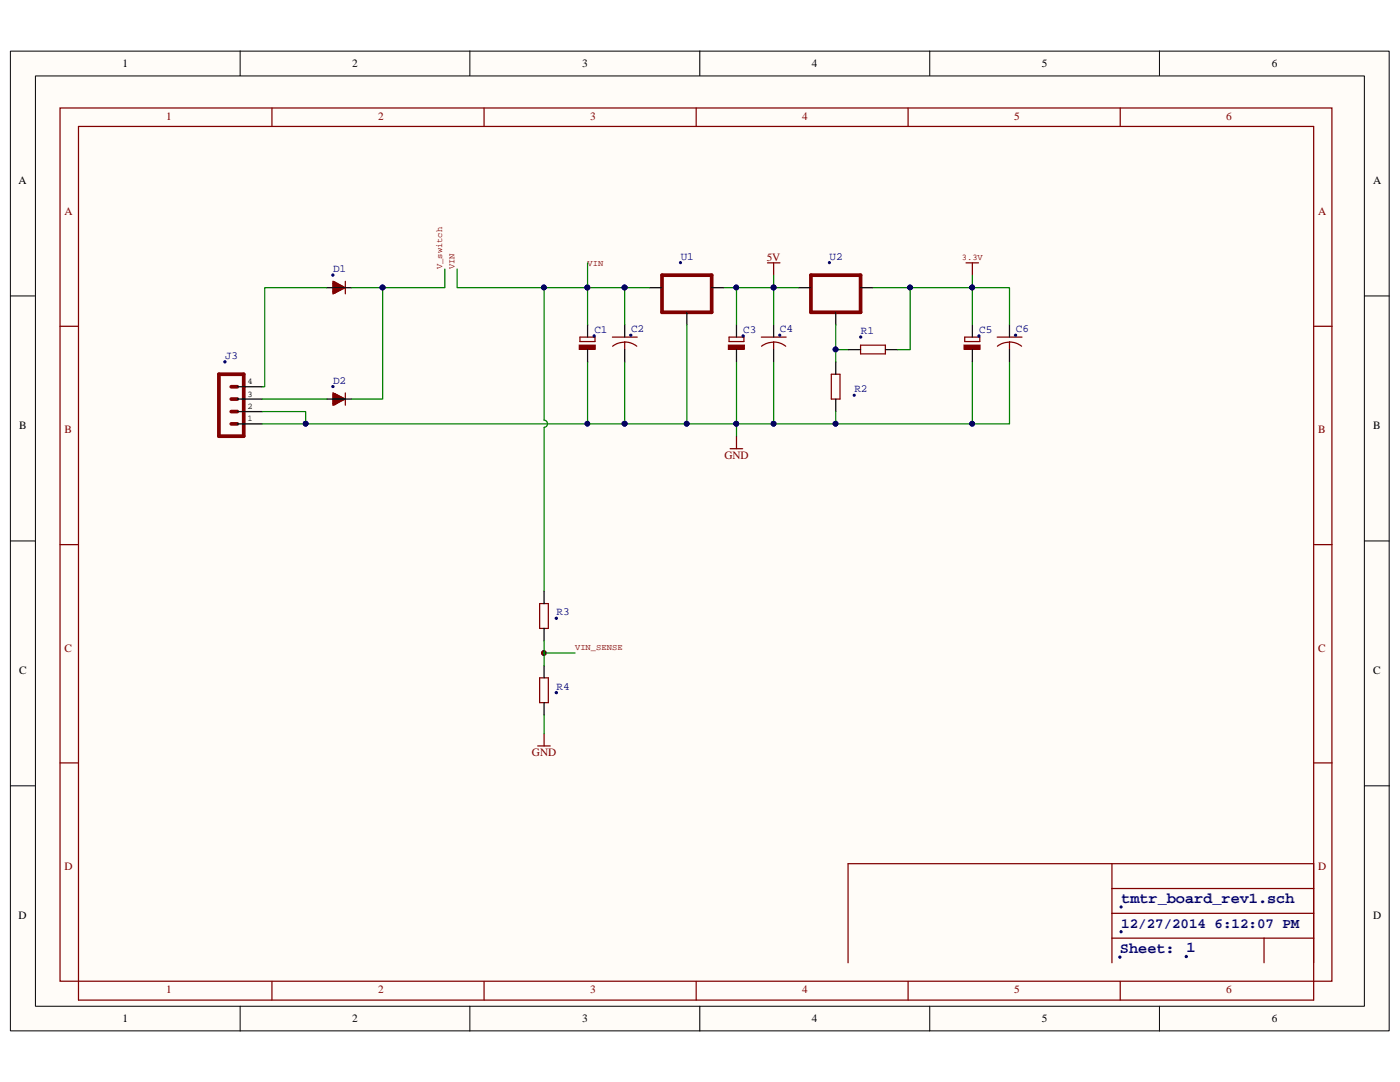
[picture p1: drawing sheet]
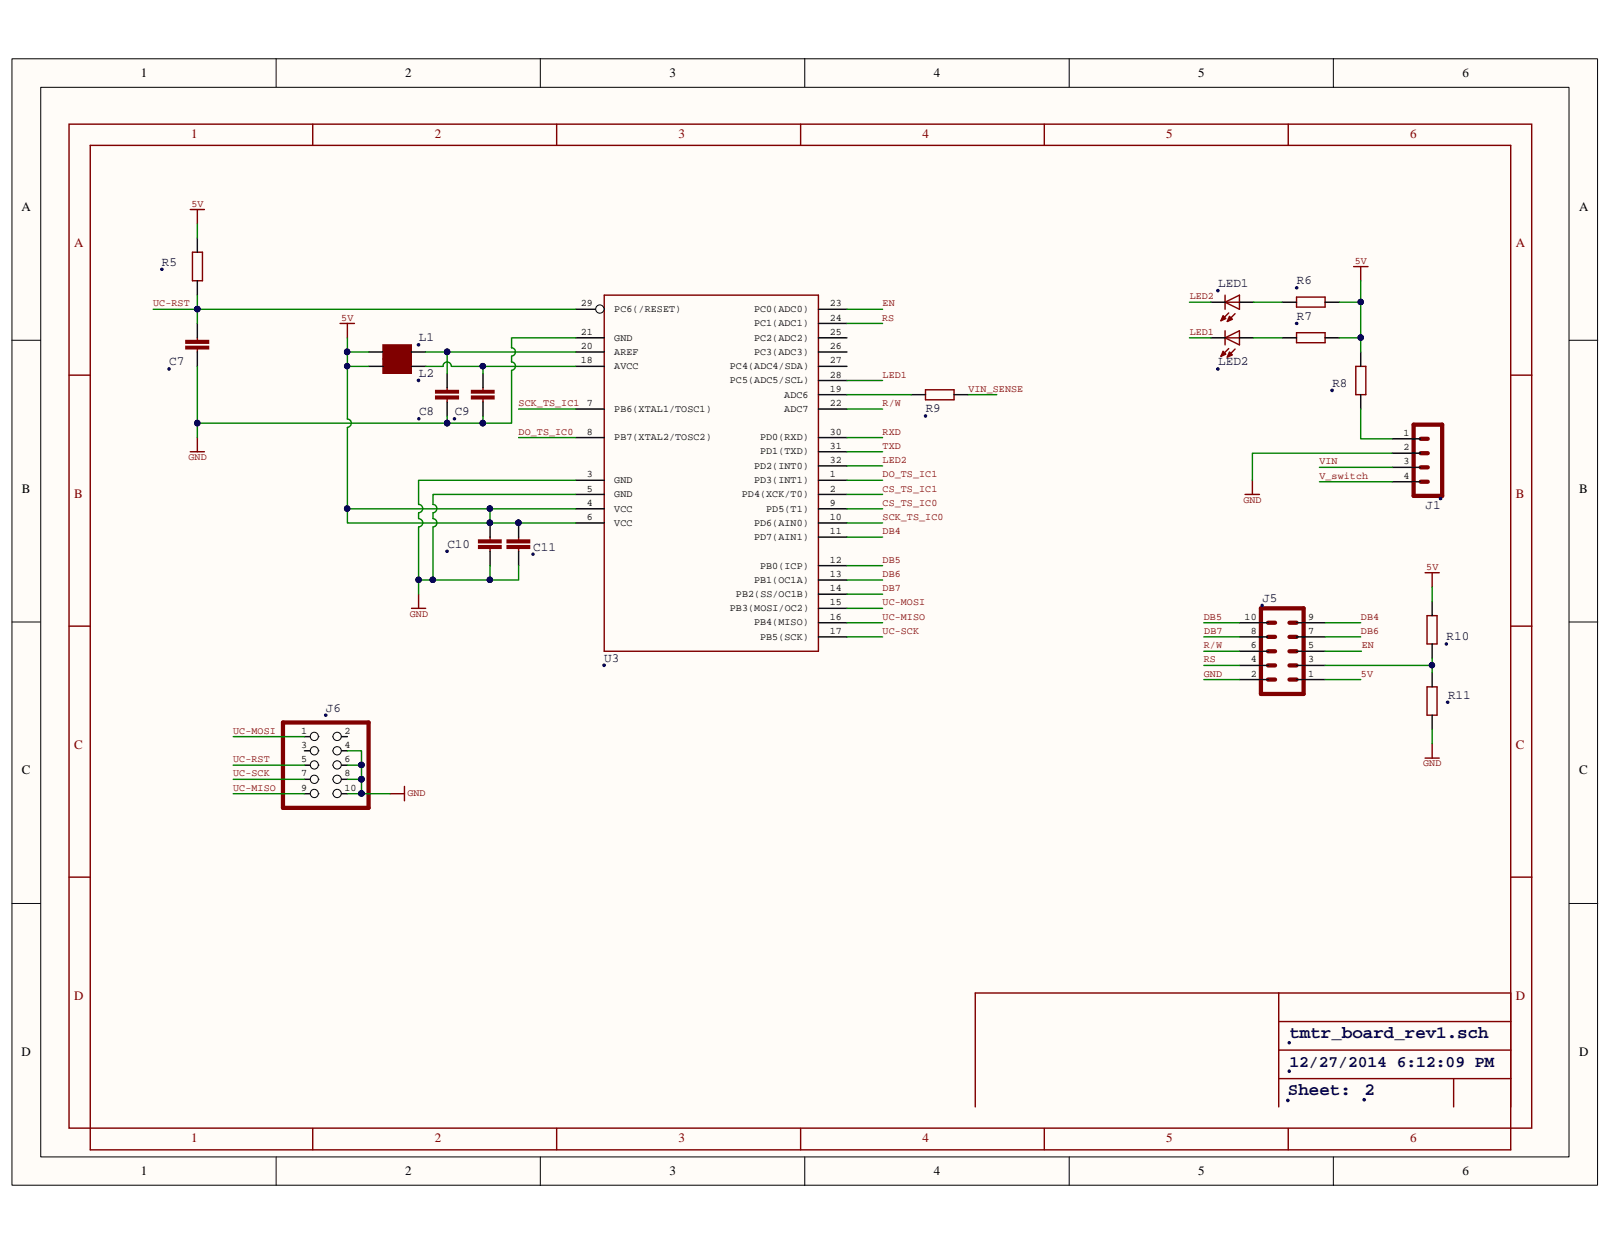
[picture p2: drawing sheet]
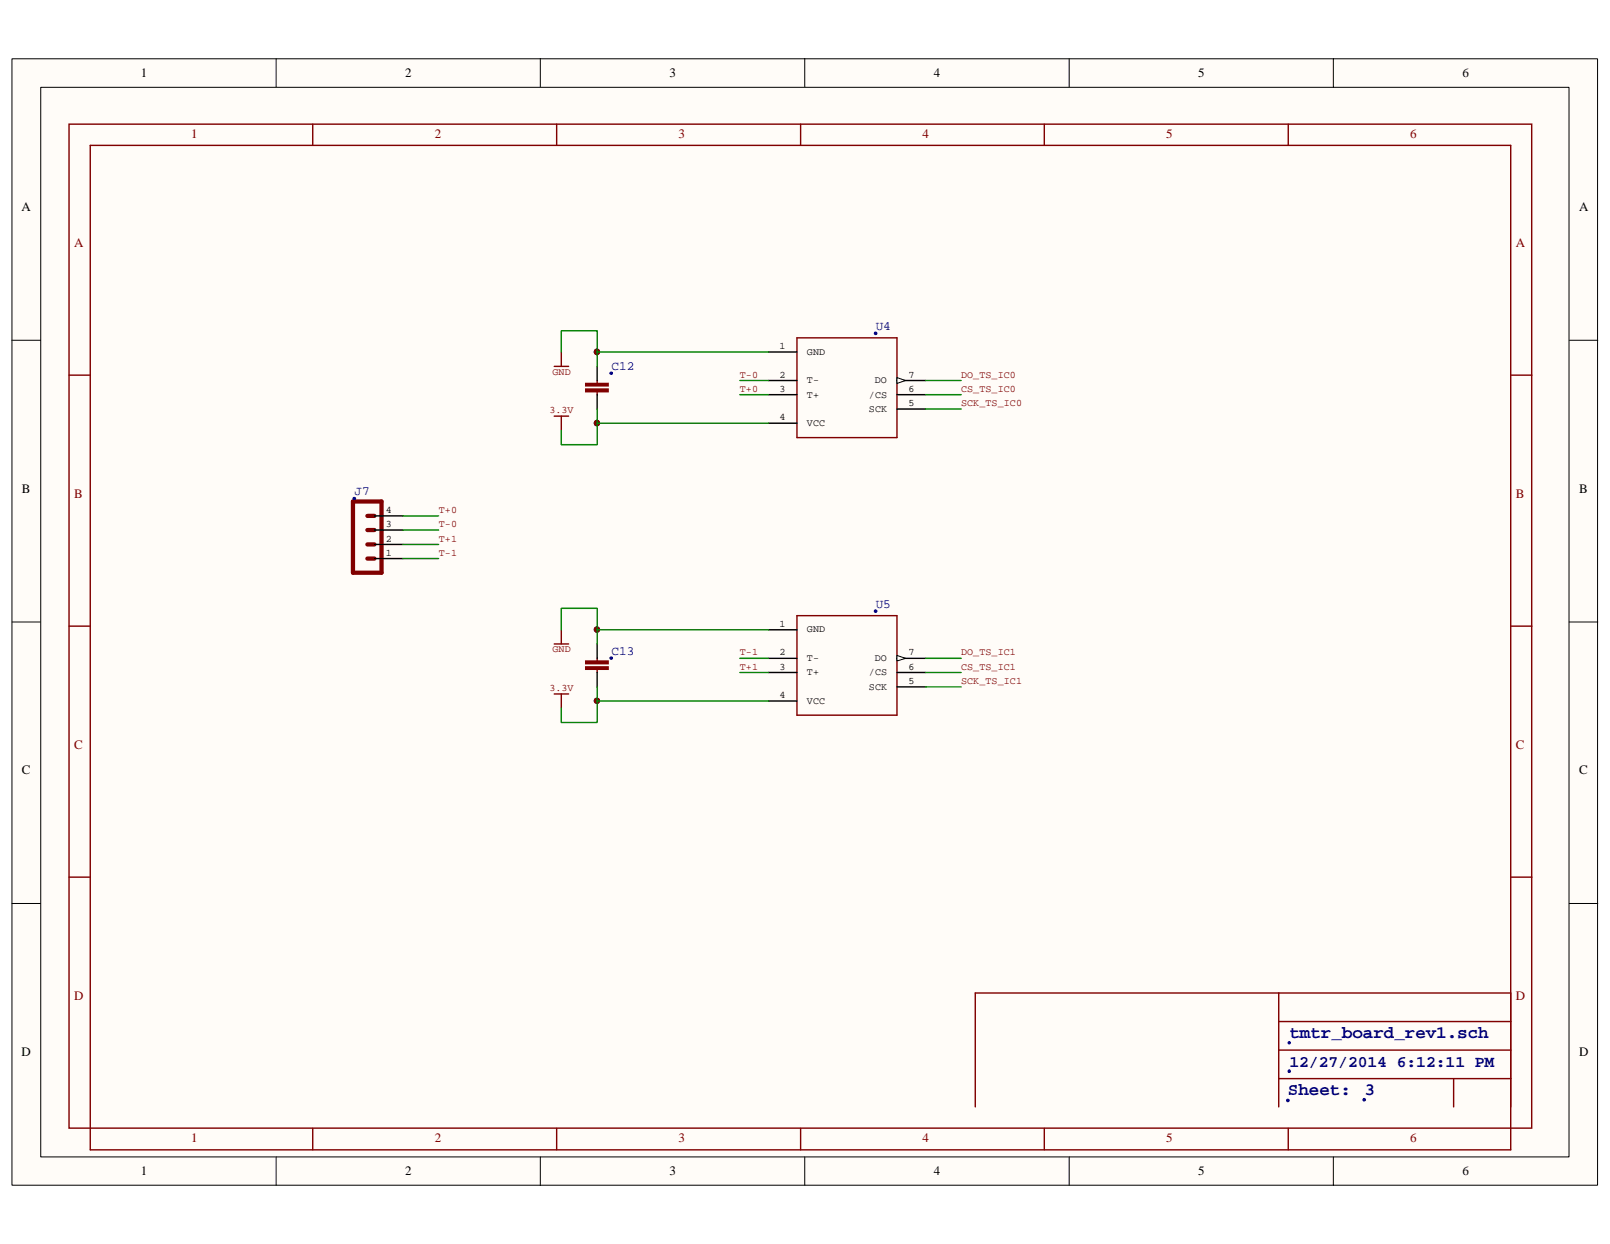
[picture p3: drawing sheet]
# Altium project tmtr_board_rev1.PrjPcb
3 sheets, 40 parts. Net scope: global (net labels, ports and power ports of the same name join across sheets).
Board file: tmtr_board_rev1.PcbDoc
Sheets:
  tmtr_board_rev1_0.SchDoc
  tmtr_board_rev1_1.SchDoc
  tmtr_board_rev1_2.SchDoc

## Sheet tmtr_board_rev1_0.SchDoc: tmtr_board_rev1.sch
size 282 x 200 mm; Date: 12/27/2014 6:12:07 PM; SheetNumber: Sheet:

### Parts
C1  <B>POLARIZED CAPACITOR</B>, European symbol  [153CLV-0810]  (value not drawn)
C2  <B>CAPACITOR</B>, American symbol  [C0805K]  (value not drawn)
C3  <B>POLARIZED CAPACITOR</B>, European symbol  [153CLV-0810]  (value not drawn)
C4  <B>CAPACITOR</B>, American symbol  [C0805K]  (value not drawn)
C5  <B>POLARIZED CAPACITOR</B>, European symbol  [153CLV-0810]  (value not drawn)
C6  <B>CAPACITOR</B>, American symbol  [C0805K]  (value not drawn)
D1  D-FILL-SMB  [SMB]  (value not drawn)
D2  D-FILL-SMB  [SMB]  (value not drawn)
J3  MA04-1  [MA04-1]  (value not drawn)
R1  R-EU_M0805  [M0805]  (value not drawn)
R2  R-EU_M0805  [M0805]  (value not drawn)
R3  R-EU_M0805  [M0805]  (value not drawn)
R4  R-EU_M0805  [M0805]  (value not drawn)
U1  78XXS  [78XXS]  (value not drawn)
U2  LD117A?*S  [SOT223]  (value not drawn)

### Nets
3.3V: C5.+ C6.1 R1.2 U2.4(OUT)
5V: C3.+ C4.1 U1.OUT U2.3(IN)
GND: C1.- C2.2 C3.- C4.2 C5.- C6.2 J3.1 J3.2 R2.2 R4.2 U1.GND
V_switch: D1.1(C) D2.1(C)
VIN: C1.+ C2.1 R3.1 U1.IN
VIN_SENSE: R3.2 R4.1
NetD1_2: D1.2(A) J3.4
NetD2_2: D2.2(A) J3.3
NetR1_1: R1.1 R2.1 U2.1(ADJ)

## Sheet tmtr_board_rev1_1.SchDoc: tmtr_board_rev1.sch
size 282 x 200 mm; Date: 12/27/2014 6:12:09 PM; SheetNumber: Sheet:

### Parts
C7  CAP0805  [0805]  (value not drawn)
C8  CAP0805  [0805]  (value not drawn)
C9  CAP0805  [0805]  (value not drawn)
C10  CAP0805  [0805]  (value not drawn)
C11  CAP0805  [0805]  (value not drawn)
J1  <b>PIN HEADER</b>  [MA04-1]  (value not drawn)
J5  <b>PIN HEADER</b>  [MA05-2]  (value not drawn)
J6  AVR_SPI_PROG  [AVR_ICSP]  (value not drawn)
L1  WE-CBF_0805  [0805]  (value not drawn)
L2  WE-CBF_0805  [0805]  (value not drawn)
LED1  LEDCHIPLED_0805  [CHIPLED_0805]  (value not drawn)
LED2  LEDCHIPLED_0805  [CHIPLED_0805]  (value not drawn)
R5  R-EU_R0805W  [R0805W]  (value not drawn)
R6  R-EU_M0805  [M0805]  (value not drawn)
R7  R-EU_M0805  [M0805]  (value not drawn)
R8  R-EU_M0805  [M0805]  (value not drawn)
R9  R-EU_M0805  [M0805]  (value not drawn)
R10  R-EU_M0805  [M0805]  (value not drawn)
R11  R-EU_M0805  [M0805]  (value not drawn)
U3  MEGA8-AI  [TQFP32-08]  (value not drawn)

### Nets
5V: C10.2 C11.2 J5.1 L1.1 L2.1 R5.2 R6.1 R7.1 R8.1 R10.1 U3.4(VCC) U3.6(VCC)
GND: C7.1 C8.1 C9.1 C10.1 C11.1 J1.2 J5.2 J6.4 J6.6 J6.8 J6.10 R11.2 U3.3(GND) U3.5(GND) U3.21(GND)
CS_TS_IC0: U3.9(PD5(T1))
CS_TS_IC1: U3.2(PD4(XCK/T0))
DB4: J5.9 U3.11(PD7(AIN1))
DB5: J5.10 U3.12(PB0(ICP))
DB6: J5.7 U3.13(PB1(OC1A))
DB7: J5.8 U3.14(PB2(SS/OC1B))
DO_TS_IC0: U3.8(PB7(XTAL2/TOSC2))
DO_TS_IC1: U3.1(PD3(INT1))
EN: J5.5 U3.23(PC0(ADC0))
LED1: LED2.C U3.28(PC5(ADC5/SCL))
LED2: LED1.C U3.32(PD2(INT0))
R/W: J5.6 U3.22(ADC7)
RS: J5.4 U3.24(PC1(ADC1))
RXD: U3.30(PD0(RXD))
SCK_TS_IC0: U3.10(PD6(AIN0))
SCK_TS_IC1: U3.7(PB6(XTAL1/TOSC1))
TXD: U3.31(PD1(TXD))
UC-MISO: J6.9 U3.16(PB4(MISO))
UC-MOSI: J6.1 U3.15(PB3(MOSI/OC2))
UC-RST: C7.2 J6.5 R5.1 U3.29(PC6(/RESET))
UC-SCK: J6.7 U3.17(PB5(SCK))
V_switch: J1.4
VIN: J1.3
VIN_SENSE: R9.1
NetC8_2: C8.2 L1.2 U3.20(AREF)
NetC9_2: C9.2 L2.2 U3.18(AVCC)
NetJ1_1: J1.1 R8.2
NetJ5_3: J5.3 R10.2 R11.1
NetLED1_A: LED1.A R6.2
NetLED2_A: LED2.A R7.2
NetR9_2: R9.2 U3.19(ADC6)

Not connected (* = marked no-connect by the designer): J6 2 3; U3 25(PC2(ADC2)) 26(PC3(ADC3)) 27(PC4(ADC4/SDA))

## Sheet tmtr_board_rev1_2.SchDoc: tmtr_board_rev1.sch
size 282 x 200 mm; Date: 12/27/2014 6:12:11 PM; SheetNumber: Sheet:

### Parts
C12  CAP0805  [0805]  (value not drawn)
C13  CAP0805  [0805]  (value not drawn)
J7  <b>PIN HEADER</b>  [MA04-1]  (value not drawn)
U4  MAX31855  [SO08]  (value not drawn)
U5  MAX31855  [SO08]  (value not drawn)

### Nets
3.3V: C12.1 C13.1 U4.4(VCC) U5.4(VCC)
GND: C12.2 C13.2 U4.1(GND) U5.1(GND)
CS_TS_IC0: U4.6(/CS)
CS_TS_IC1: U5.6(/CS)
DO_TS_IC0: U4.7(DO)
DO_TS_IC1: U5.7(DO)
SCK_TS_IC0: U4.5(SCK)
SCK_TS_IC1: U5.5(SCK)
T+0: J7.4 U4.3(T+)
T+1: J7.2 U5.3(T+)
T-0: J7.3 U4.2(T-)
T-1: J7.1 U5.2(T-)

## Nets that join several sheets
3.3V: tmtr_board_rev1_0 (C5.+ C6.1 R1.2 U2.4), tmtr_board_rev1_2 (C12.1 C13.1 U4.4 U5.4)
5V: tmtr_board_rev1_0 (C3.+ C4.1 U1.OUT U2.3), tmtr_board_rev1_1 (12 pins)
GND: tmtr_board_rev1_0 (11 pins), tmtr_board_rev1_1 (15 pins), tmtr_board_rev1_2 (C12.2 C13.2 U4.1 U5.1)
CS_TS_IC0: tmtr_board_rev1_1 (U3.9), tmtr_board_rev1_2 (U4.6)
CS_TS_IC1: tmtr_board_rev1_1 (U3.2), tmtr_board_rev1_2 (U5.6)
DO_TS_IC0: tmtr_board_rev1_1 (U3.8), tmtr_board_rev1_2 (U4.7)
DO_TS_IC1: tmtr_board_rev1_1 (U3.1), tmtr_board_rev1_2 (U5.7)
SCK_TS_IC0: tmtr_board_rev1_1 (U3.10), tmtr_board_rev1_2 (U4.5)
SCK_TS_IC1: tmtr_board_rev1_1 (U3.7), tmtr_board_rev1_2 (U5.5)
V_switch: tmtr_board_rev1_0 (D1.1 D2.1), tmtr_board_rev1_1 (J1.4)
VIN: tmtr_board_rev1_0 (C1.+ C2.1 R3.1 U1.IN), tmtr_board_rev1_1 (J1.3)
VIN_SENSE: tmtr_board_rev1_0 (R3.2 R4.1), tmtr_board_rev1_1 (R9.1)
